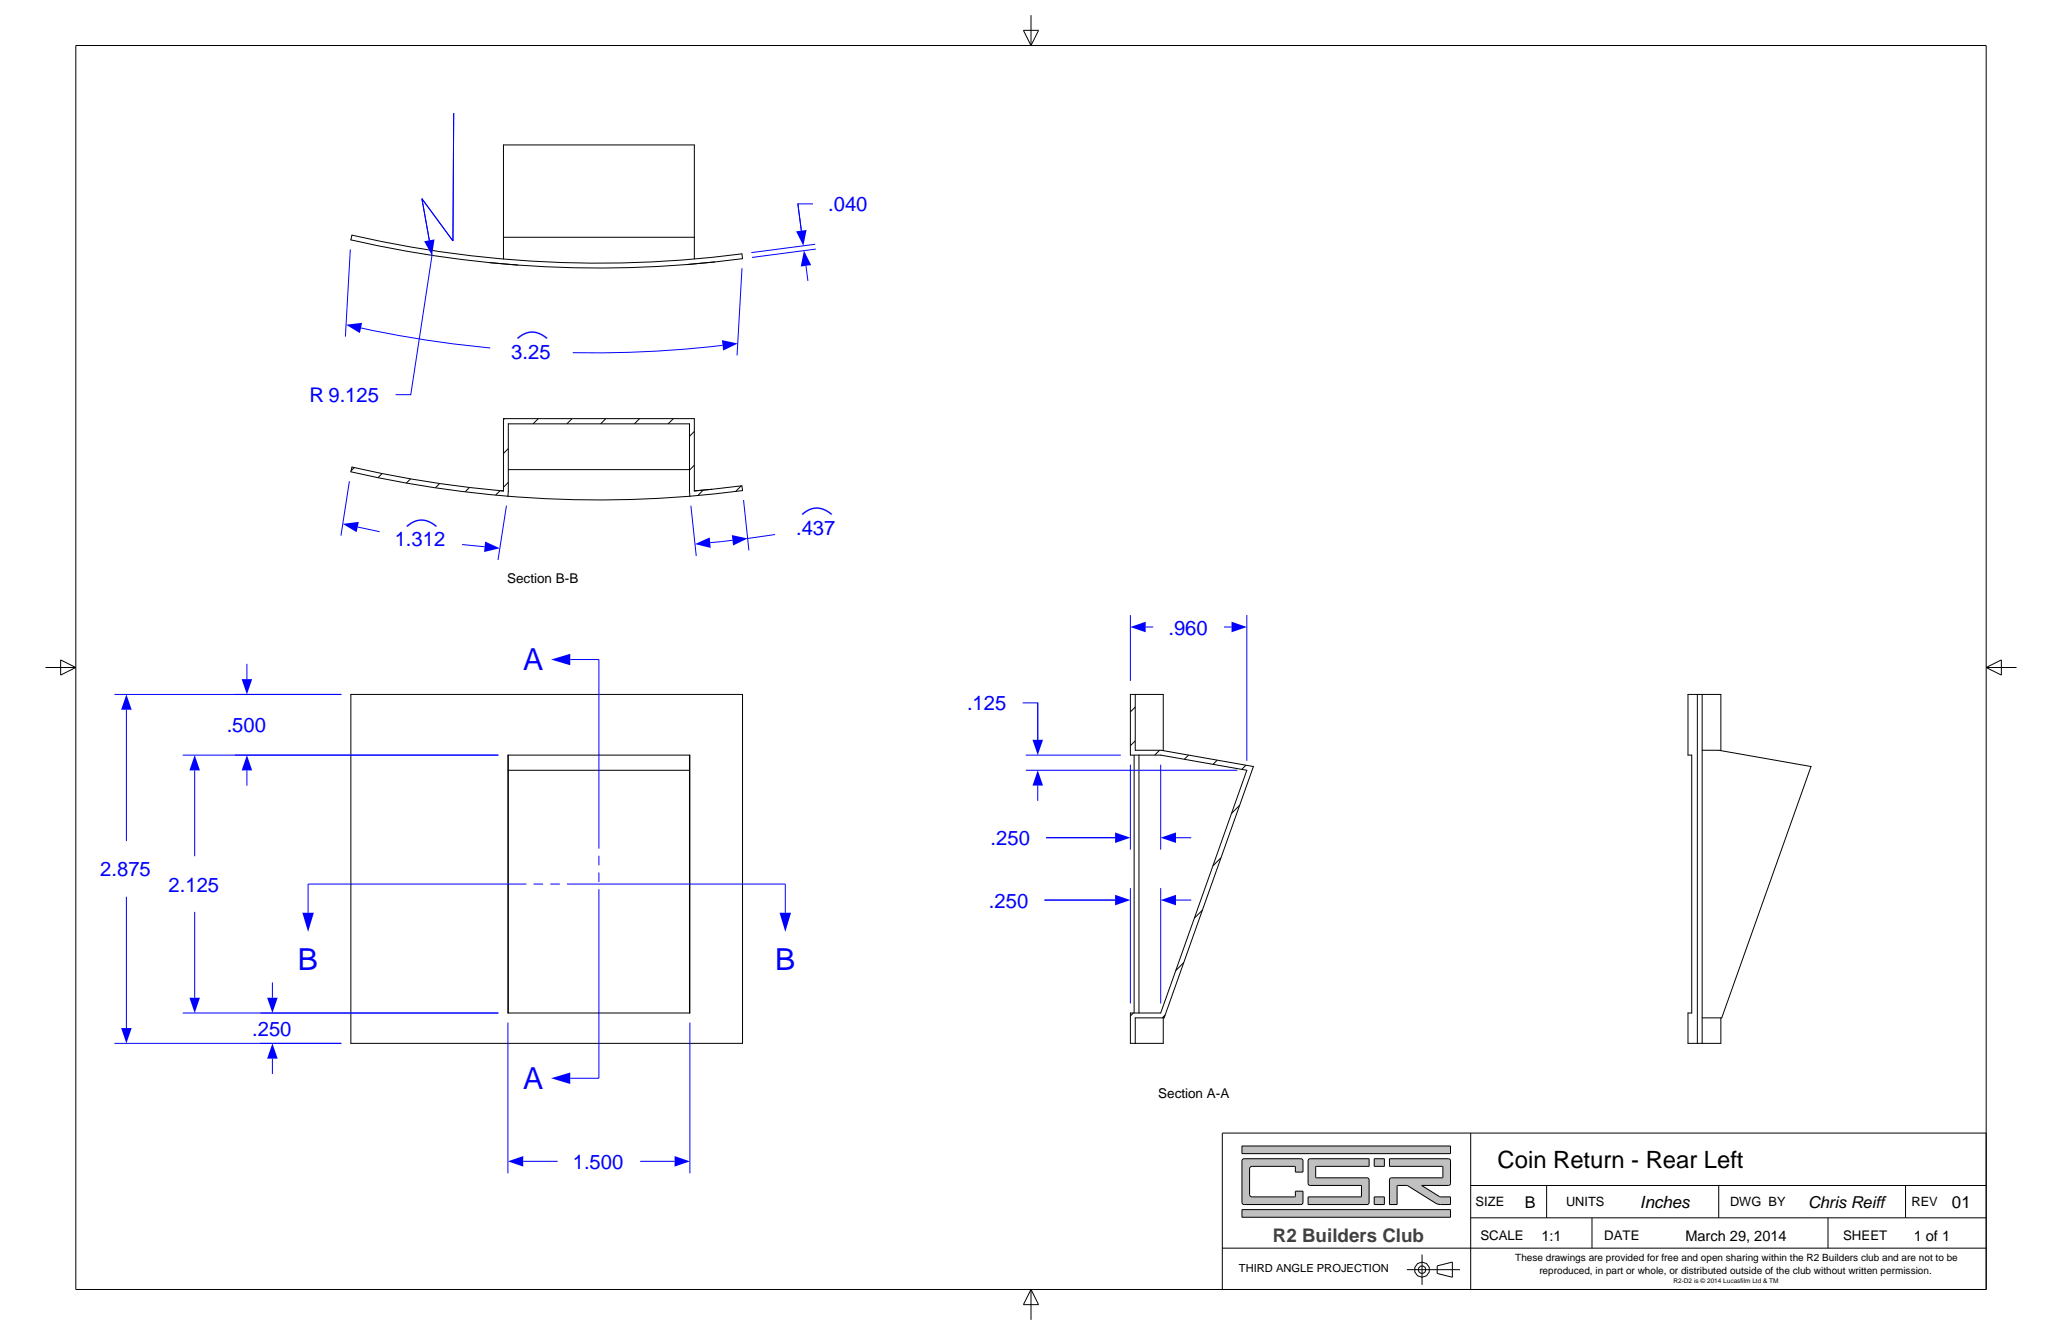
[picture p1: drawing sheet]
<svg xmlns="http://www.w3.org/2000/svg" width="432mm" height="279mm" viewBox="0 0 432 279" stroke-linecap="round" stroke-linejoin="round" font-family="sans-serif">
<path d="M73.5 145.3h82v73.1h-82zM106.4 158h38.1v54h-38.1zM106.4 158v54M144.4 158v54M106.4 161.2h38" fill="none" stroke="#000" stroke-width=".21"/>
<path d="M64.5 185h45.7M111.7 185h2M115.2 185h2M118.7 185h45.7" fill="none" stroke="#00f" stroke-width=".21"/>
<path d="M163.2 191h2.4l-1.2 4z" fill="#00f"/>
<path d="M164.4 185v6" fill="none" stroke="#00f" stroke-width=".21"/>
<path d="M63.3 191h2.4l-1.2 4z" fill="#00f"/>
<path d="M125.4 138v39.6M125.4 179.1v2M64.5 185v6M125.4 182.6v2M125.4 186.1v39.6" fill="none" stroke="#00f" stroke-width=".21"/>
<path d="M115.4 225.7l4-1.2v2.4z" fill="#00f"/>
<path d="M119.4 225.7h6" fill="none" stroke="#00f" stroke-width=".21"/>
<path d="M115.4 138l4-1.2v2.4z" fill="#00f"/>
<path d="M119.4 138h6" fill="none" stroke="#00f" stroke-width=".21"/>
<path d="M141.3 242l3.2 1.1-3.2 1.1z" fill="#00f"/>
<path d="M134.1 243.1h7.2" fill="none" stroke="#00f" stroke-width=".21"/>
<path d="M106.4 243.1l3.2-1.1v2.2z" fill="#00f"/>
<path d="M106.4 214v31.6M144.5 214v31.6M109.6 243.1h7.2" fill="none" stroke="#00f" stroke-width=".21"/>
<path d="M40.8 158l1.1 3.2h-2.2z" fill="#00f"/>
<path d="M40.8 161.2v18" fill="none" stroke="#00f" stroke-width=".21"/>
<path d="M39.7 208.8h2.2l-1.1 3.2z" fill="#00f"/>
<path d="M38.3 158h66.1M40.8 190.8v18M38.3 212h66.1" fill="none" stroke="#00f" stroke-width=".21"/>
<path d="M50.6 142.1h2.2l-1.1 3.2z" fill="#00f"/>
<path d="M51.7 138.9v3.2" fill="none" stroke="#00f" stroke-width=".21"/>
<path d="M51.7 158l1.1 3.2h-2.2z" fill="#00f"/>
<path d="M49.2 145.3h22.3M49.2 158h55.2M51.7 161.2v3.2" fill="none" stroke="#00f" stroke-width=".21"/>
<path d="M55.9 208.8h2.2l-1.1 3.2z" fill="#00f"/>
<path d="M57 205.6v3.2" fill="none" stroke="#00f" stroke-width=".21"/>
<path d="M57 218.4l1.1 3.2h-2.2z" fill="#00f"/>
<path d="M54.5 212h49.9M54.5 218.4h17M57 221.6v3.2" fill="none" stroke="#00f" stroke-width=".21"/>
<path d="M26.5 145.3l1.1 3.2h-2.2z" fill="#00f"/>
<path d="M26.5 148.5v27.5" fill="none" stroke="#00f" stroke-width=".21"/>
<path d="M25.4 215.2h2.2l-1.1 3.2z" fill="#00f"/>
<path d="M24 145.3h47.5M26.5 187.7v27.5M24 218.4h47.5" fill="none" stroke="#00f" stroke-width=".21"/>
<path d="M73.7 49.2a230.8 230.8 0 0 0 81.7 3.9l.1 1a231.8 231.8 0 0 1-82-3.9zM102.5 55l5.9 .5M105.4 49.7h40M145.4 54.2v-23.9h-40v23.9M149.6 54.8l-5.8 .6" fill="none" stroke="#000" stroke-width=".21"/>
<path d="M151.2 71.2l3.3 .7-3.1 1.5z" fill="#00f"/>
<path d="M151.3 72.3a227.7 227.7 0 0 1-31.4 1.5" fill="none" stroke="#00f" stroke-width=".21"/>
<path d="M72.5 68l3.3-.4-.4 2.1z" fill="#00f"/>
<path d="M73.4 52.2l-1.1 18.3M90.5 53.4l-4.5 29.2h-3.2M155.4 56.1l-1.1 18.3M75.6 68.6a223.8 223.8 0 0 0 27.1 4.2" fill="none" stroke="#00f" stroke-width=".21"/>
<path d="M88.8 50.5l2.2-.4-.5 3.3z" fill="#00f"/>
<path d="M95 23.7l-.1 26.7-6.5-8.8 2.1 11.8M170.3 42.7h-3.2l.7 5.6" fill="none" stroke="#00f" stroke-width=".21"/>
<path d="M166.7 48.4l2.2-.3-.7 3.3z" fill="#00f"/>
<path d="M167.1 42.7l.7 5.6" fill="none" stroke="#00f" stroke-width=".21"/>
<path d="M168.4 52.5l1.5 3-2.2 .3z" fill="#00f"/>
<path d="M168.8 55.6l.4 3.2M170.7 51.1l-13.4 1.8M170.8 52.1l-13.3 1.8" fill="none" stroke="#00f" stroke-width=".21"/>
<g fill="none" stroke="#000" stroke-width=".21">
<path d="M74.2 97.9l-.7 .6M80 99.1l-.8 .9M105.7 87.6l-.3 .2M106.4 98.3h38M106.4 93.9l-1 1M112.7 87.6l-1.1 1.1M119.8 87.6l-1.1 1.1M126.9 87.6l-1.1 1.1M133.9 87.6l-1.1 1.1M141 87.6l-1.1 1.1M145.4 97.4l-1 1M145.4 90.3l-1 1"/>
<path d="M86 100.2l-.9 .9M92.1 101.2l-.9 .9M98.3 102l-.9 .9M104.7 102.7l-.9 .9M104.9 102.7h.5M105.4 102.8v-15.2h40v15.2l10-1.1 .1 1-11 1.2M105.4 102.8a230.8 230.8 0 0 1-31.7-5l-.2 .9a231.8 231.8 0 0 0 32.9 5.2M106.4 103.9a231.8 231.8 0 0 0 38.1 0M106.4 103.9v-15.2h38l.1 15.2M106.4 101l-1 1M147.3 102.6l-1.2 1.1M149.1 102.4l-3.7 .3"/>
<path d="M155.2 101.7l-1.1 1.1M355.4 145.3h-1.9v12.7h.8v54h-.8v6.4h1.9M355.4 145.3v73.1M355.4 145.3h1M356.4 145.3h4v11.8M356.4 145.3v73.1M356.4 157h3.5l19.3 3.4-18.7 52.6h-4.1M355.4 218.4h1M360.4 213v5.4h-4"/>
</g>
<path d="M71.8 109.6l3.3-.4-.4 2.2z" fill="#00f"/>
<path d="M74.9 110.3l4.6 1" fill="none" stroke="#00f" stroke-width=".21"/>
<path d="M101.6 113.3l3.1 1.4-3.3 .8z" fill="#00f"/>
<path d="M73.2 100.7l-1.8 11.4M96.8 114l4.7 .4M106.1 105.8l-1.8 11.4" fill="none" stroke="#00f" stroke-width=".21"/>
<path d="M145.5 113.9l3.1-1.4 .2 2.2z" fill="#00f"/>
<path d="M151.1 113.4l-2.4 .2" fill="none" stroke="#00f" stroke-width=".21"/>
<path d="M153.3 112l3.3 .7-3.1 1.5z" fill="#00f"/>
<path d="M144.7 105.8l1.1 10.6M153.4 113.1l-2.3 .3M155.7 104.7l1.1 10.5M162.3 111.9l-5.7 .8M219.1 175.3h14.4" fill="none" stroke="#00f" stroke-width=".21"/>
<g fill="none" stroke="#000" stroke-width=".21">
<path d="M237.5 158v54M237.7 145.3h5.9v11.8M237.7 145.3v11.7h5.4l19.4 3.4-18.7 52.6h-6.1v5.4M237.7 145.3h-1v12.7h6.4l18 3.2-18 50.8h-6.4v6.4h1M237.7 155.1l-1 1M237.7 148l-1 1M238.5 158v54M242.8 157l-1 1M248.9 158l-.9 .9M254.9 159.1l-.9 .9M255.7 179.5l-1.7 1.7M259.6 168.5l-1.7 1.7"/>
<path d="M260.9 160.1l-.9 .9M251.8 190.5l-1.7 1.7M237.3 212l-.6 .6M243.6 213v5.4h-5.9M244 212.4l-.6 .6M247.9 201.5l-1.7 1.6"/>
</g>
<path d="M233.5 174.2l3.2 1.1-3.2 1.1z" fill="#00f"/>
<path d="M219.1 175.3h14.4" fill="none" stroke="#00f" stroke-width=".21"/>
<path d="M243.1 175.3l3.2-1.1v2.2z" fill="#00f"/>
<path d="M236.7 160v17.8M243.1 160v17.8M246.3 175.3h3.2M218.7 188.4h14.8" fill="none" stroke="#00f" stroke-width=".21"/>
<path d="M233.5 187.3l3.2 1.1-3.2 1.1z" fill="#00f"/>
<path d="M218.7 188.4h14.8" fill="none" stroke="#00f" stroke-width=".21"/>
<path d="M243.1 188.4l3.2-1.1v2.2z" fill="#00f"/>
<path d="M236.7 185.9v24.1M243.1 185.9v24.1M246.3 188.4h3.2" fill="none" stroke="#00f" stroke-width=".21"/>
<path d="M236.7 131.2l3.2-1.1v2.2z" fill="#00f"/>
<path d="M239.9 131.2h1.6" fill="none" stroke="#00f" stroke-width=".21"/>
<path d="M257.9 130.1l3.2 1.1-3.2 1.1z" fill="#00f"/>
<path d="M236.7 128.7v13.8M256.3 131.2h1.6M261.1 128.7v30.5M214.1 147.1h3.2v7.7" fill="none" stroke="#00f" stroke-width=".21"/>
<path d="M216.2 154.8h2.2l-1.1 3.2z" fill="#00f"/>
<path d="M217.3 147.1v7.7" fill="none" stroke="#00f" stroke-width=".21"/>
<path d="M217.3 161.2l1.1 3.2h-2.2z" fill="#00f"/>
<path d="M214.8 158h19.9M214.8 161.2h44.3M217.3 164.4v3.2" fill="none" stroke="#00f" stroke-width=".21"/>
<path d="M15.9 9.5h400v260.4h-400zM214.3 6.4h3.2l-1.6 3.1zM215.9 3.2v6.3M9.5 139.7h6.4M12.7 138.1l3.2 1.6-3.2 1.6zM415.9 139.7h6.4M415.9 139.7l3.2-1.6v3.2zM215.9 269.9v6.3M215.9 269.9l1.6 3.1h-3.2z" fill="none" stroke="#000" stroke-width=".21"/>
<path d="M260.1 253.2v1.6h43.6v-1.6zM260.1 239.8v1.6h43.6v-1.6zM260.2 242.6l.3-.1 12.2 .1 .2 .3v2.4h-1.6l-.1-1.2-9.3 .1-.2 .4v5.4l.1 .3 .4 .2h9l.1-1.2h1.6l-.1 2.6-.4 .2-12.2-.1-.1-.4v-8.6zM291 242.5v1.6h11l.1 .1v2.3l-10.9 .1-.2 .3v5.2h1.6v-3.9l.1-.1h2l6.3 3.9 2.7 .1v-1.6h-2.2l-3.8-2.4h5.6l.3-.1 .1-.3v-4.7l-.1-.4zM274 242.6l-.1 .4v4.7l.2 .3 10.9 .1 .1 2.3-.1 .1h-11.1v1.6h12.4l.3-.2 .1-5-.2-.3-10.9-.1-.1-2.3 .1-.1h11.1v-1.6h-12.3zM287.8 250.5v1.6h2.1v-1.6zM287.8 242.5v1.6h2.1v-1.6z" fill-rule="evenodd" fill="#c0c0c0"/>
<g fill="none" stroke="#000" stroke-width=".21">
<path d="M256 237.1h159.9v32.8h-159.9zM260.1 239.8h43.6v1.6h-43.6zM308 237.1v32.8M260.1 253.2h43.6v1.6h-43.6zM260.2 242.6l.3-.1 12.2 .1 .2 .3v2.4h-1.6l-.1-1.2-9.3 .1-.2 .4v5.4l.1 .3 .4 .2h9l.1-1.2h1.6l-.1 2.6-.4 .2-12.2-.1-.1-.4v-8.6zM274 242.6l.4-.1h12.3v1.6h-11.1l-.1 .1 .1 2.3 10.9 .1 .2 .4-.1 4.9-.3 .2h-12.4v-1.6h11.1l.1-.1-.1-2.3-10.9-.1-.2-.3v-4.7zM287.8 242.5h2.1v1.6h-2.1zM287.8 250.5h2.1v1.6h-2.1zM291 242.5l12.6 .1 .1 .4v4.7l-.1 .3-.3 .1h-5.6l3.8 2.4h2.2v1.6h-2.1l-.8-.2-6.1-3.8h-2.1v4h-1.6v-5.2l.2-.3 10.8-.1 .1-.1v-2.3h-11.1zM308 248.1h107.9M308 254.9h107.9M323.9 248.1v6.8"/>
<path d="M333.4 254.9v6.3M359.9 248.1v6.7M382.8 254.9v6.3M399 248.1v6.7M256 261.2h159.9M294.6 265.7h11.1M297.8 262.6v6.3M301 264.9l3.1-.8v3.2l-3.1-.8z"/>
<circle cx="297.8" cy="265.7" r=".79"/>
<circle cx="297.8" cy="265.7" r="1.59"/>
</g>
<g font-size="6.3" fill="#00f">
<text x="109.5" y="140.3">A</text>
<text x="62.4" y="203">B</text>
<text x="162.3" y="203">B</text>
<text x="109.5" y="227.9">A</text>
</g>
<text font-size="5" x="313.6" y="244.4">Coin Return - Rear Left</text>
<g font-size="4.2" fill="#00f">
<text x="173.4" y="44.3">.040</text>
<text x="107.9" y="69.5">t</text>
<text x="107.1" y="75.1">3.25</text>
<text x="64.8" y="84">R 9.125</text>
<text x="167.5" y="106.4">t</text>
<text x="84.7" y="108.8">t</text>
<text x="166.7" y="111.9">.437</text>
<text x="82.7" y="114.4">1.312</text>
<text x="244.7" y="132.8">.960</text>
<text x="202.5" y="148.7">.125</text>
<text x="47.5" y="153.3">.500</text>
<text x="207.4" y="176.9">.250</text>
<text x="21" y="183.4">2.875</text>
<text x="35.3" y="186.6">2.125</text>
<text x="207.1" y="190">.250</text>
<text x="52.8" y="216.8">.250</text>
<text x="119.9" y="244.6">1.500</text>
</g>
<text font-size="3.9" fill="#404040" x="266.6" y="259.9">R2 Builders Club</text>
<g font-size="3.5">
<text x="343.4" y="252.9">Inches</text>
<text x="408.8" y="252.9">01</text>
</g>
<g font-size="3.4">
<text x="319.3" y="252.8">B</text>
<text x="378.6" y="252.8">Chris Reiff</text>
</g>
<g font-size="3.1">
<text x="322.8" y="259.7">1:1</text>
<text x="352.9" y="259.7">March 29, 2014</text>
<text x="400.7" y="259.7">1 of 1</text>
</g>
<g font-size="2.8">
<text x="106.2" y="122.1">Section B-B</text>
<text x="242.5" y="229.9">Section A-A</text>
<text x="310" y="259.5">SCALE</text>
<text x="335.9" y="259.5">DATE</text>
<text x="386" y="259.5">SHEET</text>
</g>
<g font-size="2.7">
<text x="309" y="252.5">SIZE</text>
<text x="327.9" y="252.4">UNITS</text>
<text x="362.3" y="252.4">DWG BY</text>
<text x="400.3" y="252.4">REV</text>
</g>
<text font-size="2.3" x="259.4" y="266.2">THIRD ANGLE PROJECTION</text>
<g font-size="2.1">
<text x="317.3" y="264">These drawings are provided for free and open sharing within the R2 Builders club and are not to be</text>
<text x="322.3" y="266.6">reproduced, in part or whole, or distributed outside of the club without written permission.</text>
</g>
<text font-size="1.4" x="350.5" y="268.6">R2-D2 is © 2014 Lucasfilm Ltd &amp; TM</text>
</svg>
